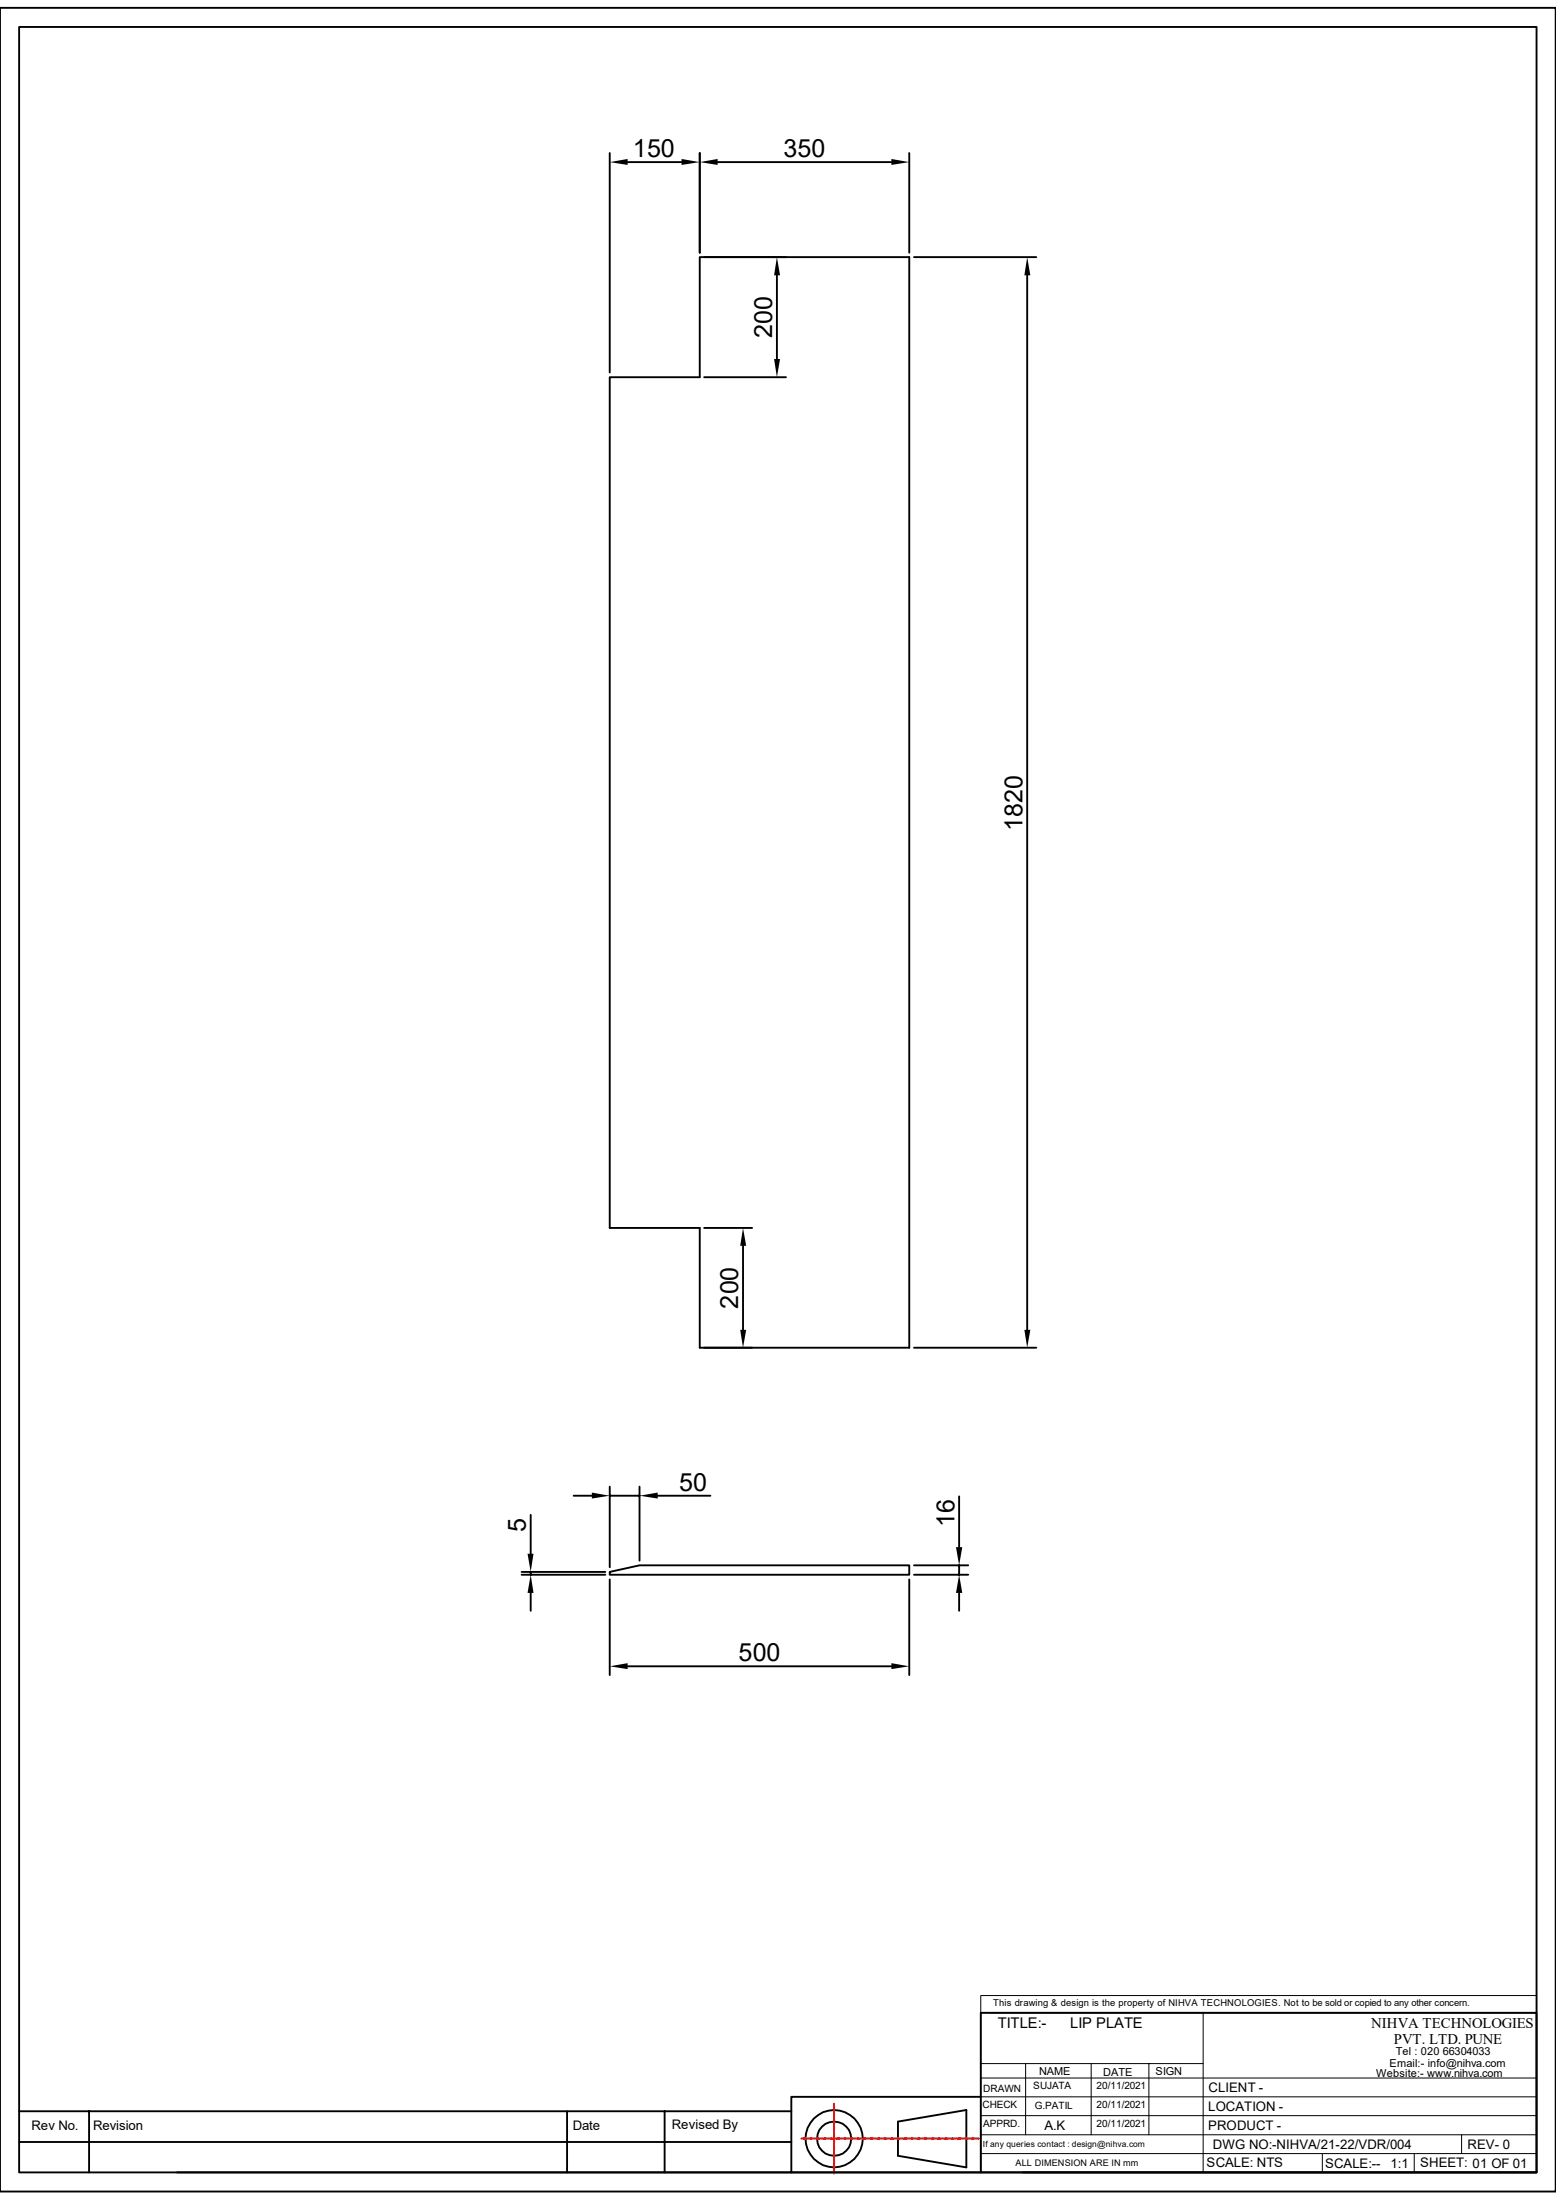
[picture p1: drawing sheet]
<svg xmlns="http://www.w3.org/2000/svg" width="210mm" height="297mm" viewBox="0 0 210 297" stroke-linecap="round" stroke-linejoin="round" font-family="sans-serif">
<path d="M0 1.1h210v294.8h-210zM2.6 3.6h204.8v289.7h-204.8zM94.4 34.7h28.3v147.2h-28.3v-16.1h-12.1v-114.9h12.1zM82.3 212.2l4-.9h36.4v1.3h-40.4zM138 293.3h69.4" fill="none" stroke="#000" stroke-width=".25"/>
<path d="M132.4 269.4h75v2.3h-75zM162.4 271.7h45M132.4 288.2h75M132.4 285.6h75M132.4 283.1h75M132.4 280.5h75" fill="none" stroke="#000" stroke-width=".13"/>
<path d="M162.7 272.3h21.9v6h-21.9z" fill="#fff"/>
<path d="M132.4 271.7v21.6M132.4 278.6h30M133.6 271.7h28.8v21.6M138.4 278.6v9.6M147.3 278.6v9.6M155.1 278.6v9.6M132.4 290.7h75M178.5 290.7v2.6M190.9 290.7v2.6M197.3 288.2v2.5" fill="none" stroke="#000" stroke-width=".13"/>
<g fill="none" stroke="#000" stroke-width=".25">
<path d="M82.3 20.7v29.6M84.7 21.9h7.3M94.4 20.7v13.4M95 34.7h11.1M96.9 21.9h23.4M104.9 37.2v11.3M122.7 20.7v13.4M123.4 34.7h16.5M138.6 37.2v142.3M95 50.9h11.1M95 165.8h6.5M100.3 168.2v11.3"/>
<path d="M95 181.9h6.5M123.4 181.9h16.5M70.4 212.6h11.3M70.4 212.2h11.3M71.6 204.5v5.3M71.6 212.2v.4M71.6 215.1v2.4M77.4 201.9h2.5M82.3 200.7v10.9M82.3 201.9h4M82.3 213.2v12.9M86.3 200.7v10"/>
<path d="M88.8 201.9h7.1M122.7 213.2v12.9M123.4 212.6h7.3M123.4 211.3h7.3M129.5 202v6.9M129.5 211.3v1.3M129.5 215.1v2.4M84.7 225h35.6M132.4 271.7h75v21.6h-75zM2.6 289.2h104.2M2.6 285h104.2M12 285v8.3"/>
<path d="M76.5 285v8.3M89.7 285v8.3M106.8 293.3h25.6M121.2 286.4l9.2-1.5v7.7l-9.2-1.6zM132.4 283.1h-25.6v10.2h-82.9"/>
<circle cx="112.6" cy="288.7" r="2.32"/>
<circle cx="112.6" cy="288.7" r="3.9"/>
</g>
<g fill="none" stroke="#f00" stroke-width=".25">
<path d="M108.2 288.7h.2M108.4 288.7h.1M108.6 288.7h.1M108.8 288.7h.4M109.3 288.7h.1M109.4 288.7h.1M109.6 288.7h.6M110.2 288.7h.1M110.4 288.7h.1M110.5 288.7h.6M111.2 288.7h.1M111.3 288.7h.2"/>
<path d="M111.5 288.7h.5M112 288.7h.1M112.1 288.7h.2M112.3 288.7h.6M112.6 292.1v.4M112.6 290.3v.4M112.6 287.5v.5M112.6 284v.4M112.6 285.5h.1M112.6 285.6h.1M112.6 285.4h.1M112.6 292.9v.6"/>
<path d="M112.6 291.1v.6M112.6 289.3v.6M112.6 288.4v.5M112.6 286.6v.5M112.6 285.6v.6M112.6 284.8v.6M112.6 292.9h.1M112.6 284.5v.1M112.6 284.6v.1M112.6 286.3h.1M112.6 286.4v.1M112.6 287.2v.1"/>
<path d="M112.6 287.4v.1M112.6 288v.1M112.6 288.2v.1M112.6 289v.1M112.6 289.2v.1M112.6 290v.1M112.6 290.2h.1M112.6 290.8v.1M112.6 291h.1M112.6 291.8h.1M112.6 291.9v.1M112.6 292.6v.1"/>
<path d="M112.6 292.7v.1M112.6 292.7h.1M112.6 292.1h.1M112.6 291.9h.1M112.6 291.7h.1M112.6 291.1h.1M112.6 290.9h.1M112.6 290.7h.1M112.6 290.1h.1M112.6 289.9h.1M112.6 289.3h.1M112.6 289.1h.1"/>
<path d="M112.6 289h.1M112.6 288.3h.1M112.6 288.2h.1M112.6 287.4h.1M112.6 287.2h.1M112.6 286.6h.1M112.6 286.4h.1M112.6 286.2h.1M112.6 284.8h.1M112.6 284.6h.1M112.6 284.4h.1M112.9 288.7h.2"/>
<path d="M113.1 288.7h.1M113.3 288.7h.6M113.9 288.7h.1M114.1 288.7h.6M114.7 288.7h.2M114.9 288.7h.1M115.1 288.7h.6M115.7 288.7h.1M115.9 288.7h.1M116 288.7h.5M116.5 288.7h.1M116.7 288.7h.1"/>
<path d="M116.8 288.7h.6M117.5 288.7h.1M117.6 288.7h.2M117.8 288.7h.6M118.4 288.7h.2M118.6 288.7h.1M118.8 288.7h.5M119.3 288.7h.1M119.4 288.7h.1M119.6 288.7h.6M120.2 288.7h.2M120.4 288.7h.1"/>
<path d="M121 288.7h-.4M121.1 288.7h.1M121.2 288.7h.1M121.4 288.7h.6M122 288.7h.1M122.2 288.7h.1M122.3 288.7h.6M123 288.7h.1M123.1 288.7h.2M123.3 288.7h.5M123.8 288.7h.1M124 288.7h.1"/>
<path d="M124.1 288.7h.6M124.8 288.7h.1M124.9 288.7h.2M125.1 288.7h.6M125.7 288.7h.2M125.9 288.7h.1M126.1 288.7h.4M126.5 288.7h.2M126.7 288.7h.1M126.9 288.7h.6M127.5 288.7h.1M127.7 288.7h.1"/>
<path d="M128.3 288.7h-.5M128.4 288.7h.1M128.5 288.7h.1M128.7 288.7h.5M129.3 288.7h.1M129.5 288.7h.1M129.6 288.7h.6M130.3 288.7h.1M130.4 288.7h.2M130.6 288.7h.5M131.1 288.7h.1M131.2 288.7h.2"/>
<path d="M131.4 288.7h.6M132 288.7h.1"/>
</g>
<g fill="#000">
<path d="M82.3 21.9l2.4-.4v.8zM92 21.5l2.4 .4-2.4 .4zM94.4 21.9l2.5-.4v.8zM104.9 34.7l.4 2.5h-.8zM120.3 21.5l2.4 .4-2.4 .4zM138.6 34.7l.5 2.5h-.8zM104.5 48.5h.8l-.4 2.4zM99.9 179.5h.8l-.4 2.4zM100.3 165.8l.4 2.4h-.8zM138.3 179.5h.8l-.5 2.4zM71.6 212.6l.4 2.5h-.8zM71.2 209.8h.8l-.4 2.4z"/>
<path d="M79.9 201.5l2.4 .4-2.4 .4zM86.3 201.9l2.5-.4v.8zM129.5 212.6l.4 2.5h-.9zM129 208.9h.9l-.4 2.4zM82.3 225l2.4-.5v.8zM120.3 224.5l2.4 .5-2.4 .3z"/>
</g>
<g font-size="3.4">
<text x="85.4" y="21.2">150</text>
<text x="105.7" y="21.2">350</text>
<text x="104.2" y="45.6" transform="rotate(-90 104.2 45.6)">200</text>
<text x="138" y="112.2" transform="rotate(-90 138 112.2)">1820</text>
<text x="99.7" y="176.7" transform="rotate(-90 99.7 176.7)">200</text>
<text x="91.7" y="201.3">50</text>
<text x="71" y="206.9" transform="rotate(-90 71 206.9)">5</text>
<text x="128.8" y="206.2" transform="rotate(-90 128.8 206.2)">16</text>
<text x="99.7" y="224.3">500</text>
</g>
<g font-size="2">
<text x="134.7" y="273.9">TITLE:-</text>
<text x="144.4" y="273.9">LIP PLATE</text>
<text x="185.1" y="273.8">NIHVA TECHNOLOGIES</text>
<text x="188.1" y="276">PVT. LTD. PUNE</text>
</g>
<g font-size="1.8">
<text x="4.2" y="287.5">Rev No.</text>
<text x="12.6" y="287.5">Revision</text>
<text x="77.3" y="287.5">Date</text>
<text x="90.7" y="287.4">Revised By</text>
<text x="141" y="287.6">A.K</text>
<text x="163.1" y="287.5">PRODUCT -</text>
<text x="163.1" y="285">LOCATION -</text>
<text x="163.1" y="282.4">CLIENT -</text>
<text x="162.9" y="292.6">SCALE: NTS</text>
<text x="163.7" y="290.1">DWG NO:-NIHVA/21-22/VDR/004</text>
<text x="178.9" y="292.7">SCALE:--</text>
<text x="187.7" y="292.7">1:1</text>
<text x="191.7" y="292.6">SHEET: 01 OF 01</text>
<text x="198.1" y="290.1">REV- 0</text>
</g>
<g font-size="1.5">
<text x="140.3" y="280.2">NAME</text>
<text x="148.9" y="280.2">DATE</text>
<text x="156" y="280.1">SIGN</text>
<text x="185.8" y="280.4">Website:- www.nihva.com</text>
<text x="187.5" y="279">Email:- info@nihva.com</text>
<text x="188.4" y="277.5">Tel : 020 66304033</text>
</g>
<g font-size="1.4">
<text x="132.6" y="284.6">CHECK</text>
<text x="132.7" y="282.4">DRAWN</text>
<text x="132.7" y="287.1">APPRD.</text>
<text x="139.4" y="282.1">SUJATA</text>
<text x="139.7" y="284.7">G.PATIL</text>
<text x="148" y="282.1">20/11/2021</text>
<text x="148" y="284.6">20/11/2021</text>
<text x="148" y="287.1">20/11/2021</text>
</g>
<text font-size="1.3" x="134.1" y="270.8">This drawing &amp; design is the property of NIHVA TECHNOLOGIES. Not to be sold or copied to any other concern.</text>
<text font-size="1.2" x="137.1" y="292.4">ALL DIMENSION ARE IN mm</text>
<text font-size="1.1" x="132.7" y="289.8">If any queries contact : design@nihva.com</text>
</svg>
